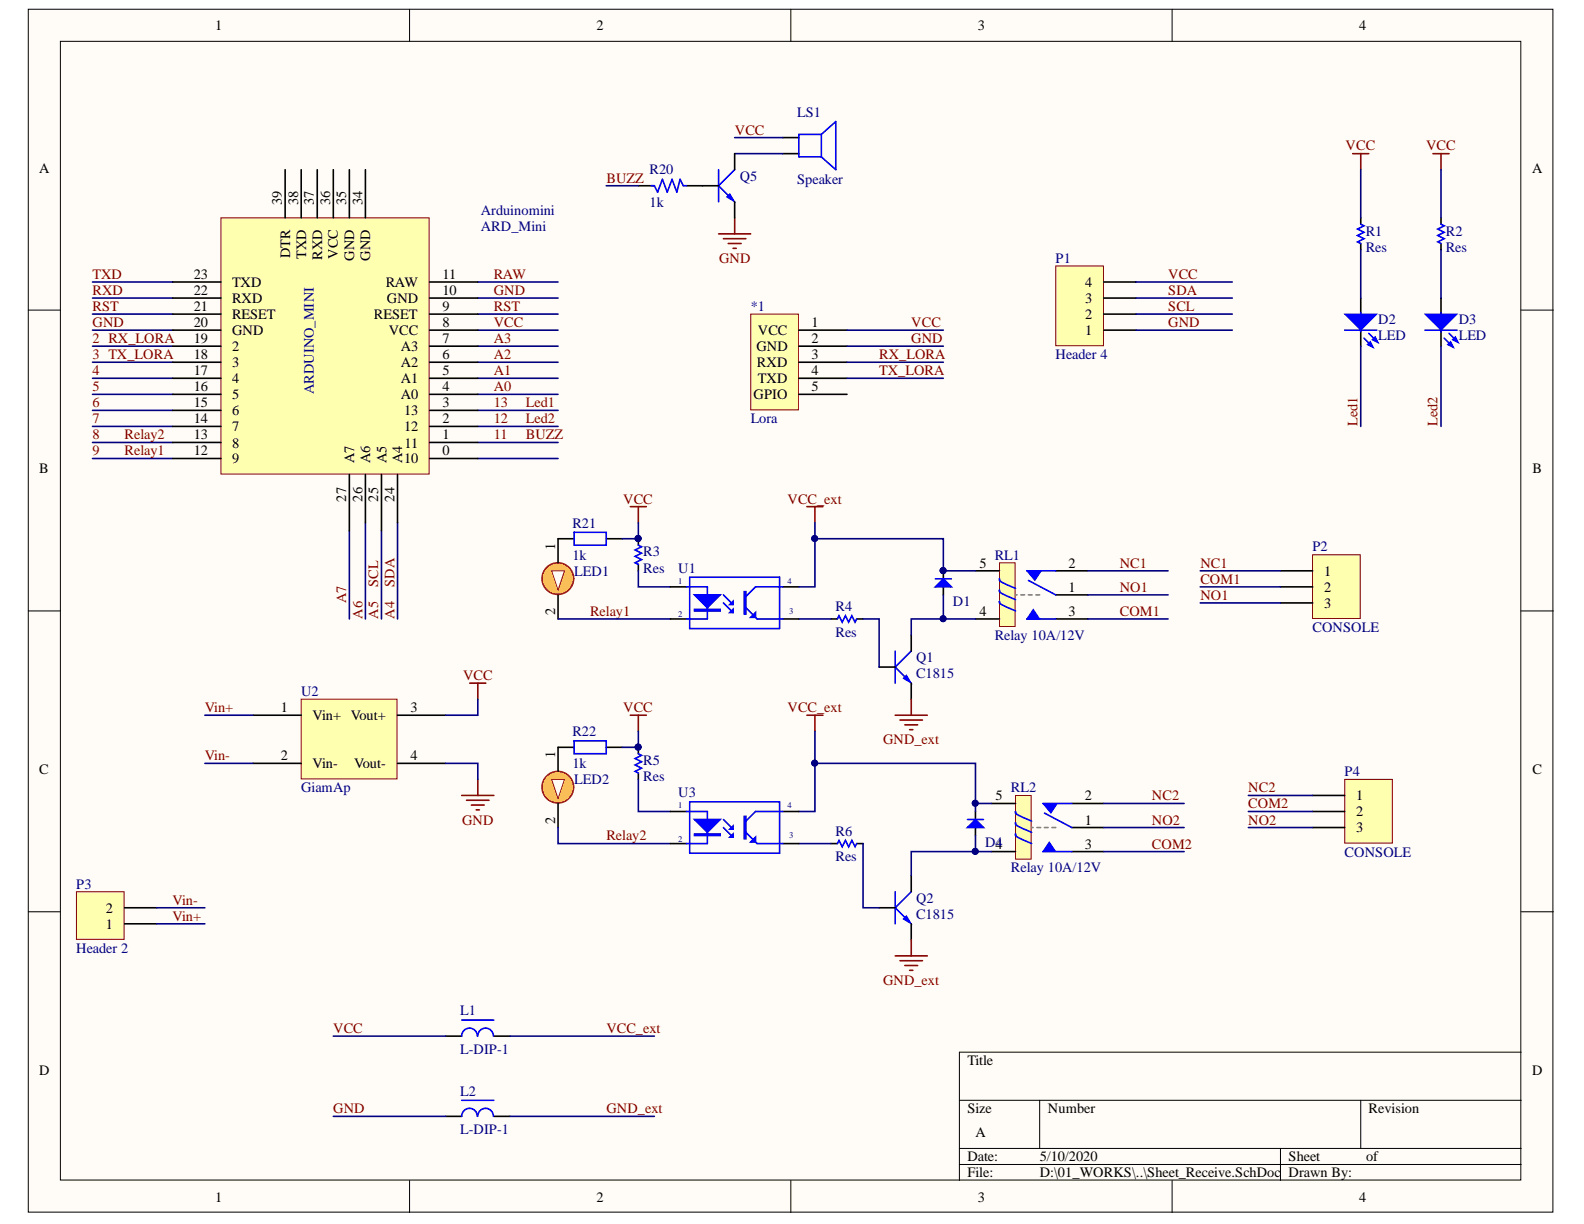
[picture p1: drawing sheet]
# Altium project PCB_Project_Receive.PrjPCB
1 sheet, 32 parts. Net scope: global (net labels, ports and power ports of the same name join across sheets).
Board file: PCB_Receive.PcbDoc

## Sheet Sheet_Receive.SchDoc
size A

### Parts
*1  Lora  [Lora]
Arduinomini  ARD_Mini  [Arduino_mini]
D1  Diode  [DIO-1A-SMALL]  (value not drawn)
D2  LED  [LED-5 GRe]
D3  LED  [LED-5TRED]
D4  Diode  [DIO-1A-SMALL]  (value not drawn)
L1  L-DIP-1  [L-DIP-M-6.0]
L2  L-DIP-1  [L-DIP-M-6.0]
LED1  LED3  [LED3mm]  (value not drawn)
LED2  LED3  [LED3mm]  (value not drawn)
LS1  Speaker  [SPEAKER]
P1  Header 4  [HEADER 4PIN]
P2  CONSOLE  [HED3T]
P3  Header 2  [HED2T]
P4  CONSOLE  [HED3T]
Q1  C1815  [QTO-92]
Q2  C1815  [QTO-92]
Q5  C1815  [QTO-92]  (value not drawn)
R1  Res  [RES-1/4W]
R2  Res  [RES-1/4W]
R3  Res  [RES-1/4W]
R4  Res  [RES-1/4W]
R5  Res  [RES-1/4W]
R6  Res  [RES-1/4W]
R20  1k  [R1/4W]
R21  1k  [R1/4W]
R22  1k  [R1/4W]
RL1  Relay 10A/12V  [RELAY 5]
RL2  Relay 10A/12V  [RELAY 5]
U1  PC817  [DIP4/W.300]  (value not drawn)
U2  GiamAp  [DC-DC MP1584]
U3  PC817  [DIP4/W.300]  (value not drawn)

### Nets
GND: *1.2(GND) Arduinomini.10(GND) Arduinomini.20(GND) L2.1 P1.1 Q5.1(E) U2.4(Vout-)
GND_ext: L2.2 Q1.1(E) Q2.1(E)
VCC: *1.1(VCC) Arduinomini.8(VCC) L1.1 LS1.1 P1.4 R1.2 R2.2 R3.1 R5.1 R21.2 R22.2 U2.3(Vout+)
VCC_ext: D1.2(K) D4.2(K) L1.2 RL1.5 RL2.5 U1.4(C) U3.4(C)
2: *1.3(RXD) Arduinomini.19(2)  [also labelled RX_LORA]
3: *1.4(TXD) Arduinomini.18(3)  [also labelled TX_LORA]
4: Arduinomini.17(4)
5: Arduinomini.16(5)
6: Arduinomini.15(6)
7: Arduinomini.14(7)
8: Arduinomini.13(8) LED2.2(K) U3.2(K)  [also labelled Relay2]
9: Arduinomini.12(9) LED1.2(K) U1.2(K)  [also labelled Relay1]
11: Arduinomini.1(11) R20.1  [also labelled BUZZ]
12: Arduinomini.2(12) D3.2  [also labelled Led2]
13: Arduinomini.3(13) D2.2  [also labelled Led1]
A0: Arduinomini.4(A0)
A1: Arduinomini.5(A1)
A2: Arduinomini.6(A2)
A3: Arduinomini.7(A3)
A4: Arduinomini.24(A4) P1.3  [also labelled SDA]
A5: Arduinomini.25(A5) P1.2  [also labelled SCL]
A6: Arduinomini.26(A6)
A7: Arduinomini.27(A7)
COM1: P2.2 RL1.3
COM2: P4.2 RL2.3
NC1: P2.1 RL1.2
NC2: P4.1 RL2.2
NO1: P2.3 RL1.1
NO2: P4.3 RL2.1
RAW: Arduinomini.11(RAW)
RST: Arduinomini.9(RESET) Arduinomini.21(RESET)
RXD: Arduinomini.22(RXD)
TXD: Arduinomini.23(TXD)
Vin+: P3.1 U2.1(Vin+)
Vin-: P3.2 U2.2(Vin-)
NetD1_1: D1.1(A) Q1.2(C) RL1.4
NetD2_1: D2.1 R1.1
NetD3_1: D3.1 R2.1
NetD4_1: D4.1(A) Q2.2(C) RL2.4
NetLED1_1: LED1.1(A) R21.1
NetLED2_1: LED2.1(A) R22.1
NetLS1_2: LS1.2 Q5.2(C)
NetQ1_3: Q1.3(B) R4.2
NetQ2_3: Q2.3(B) R6.2
NetQ5_3: Q5.3(B) R20.2
NetR3_2: R3.2 U1.1(A)
NetR4_1: R4.1 U1.3(E)
NetR5_2: R5.2 U3.1(A)
NetR6_1: R6.1 U3.3(E)

Not connected (* = marked no-connect by the designer): *1 5(GPIO); Arduinomini 0(10) 34(GND) 35(GND) 36(VCC) 37(RXD) 38(TXD) 39(DTR)
